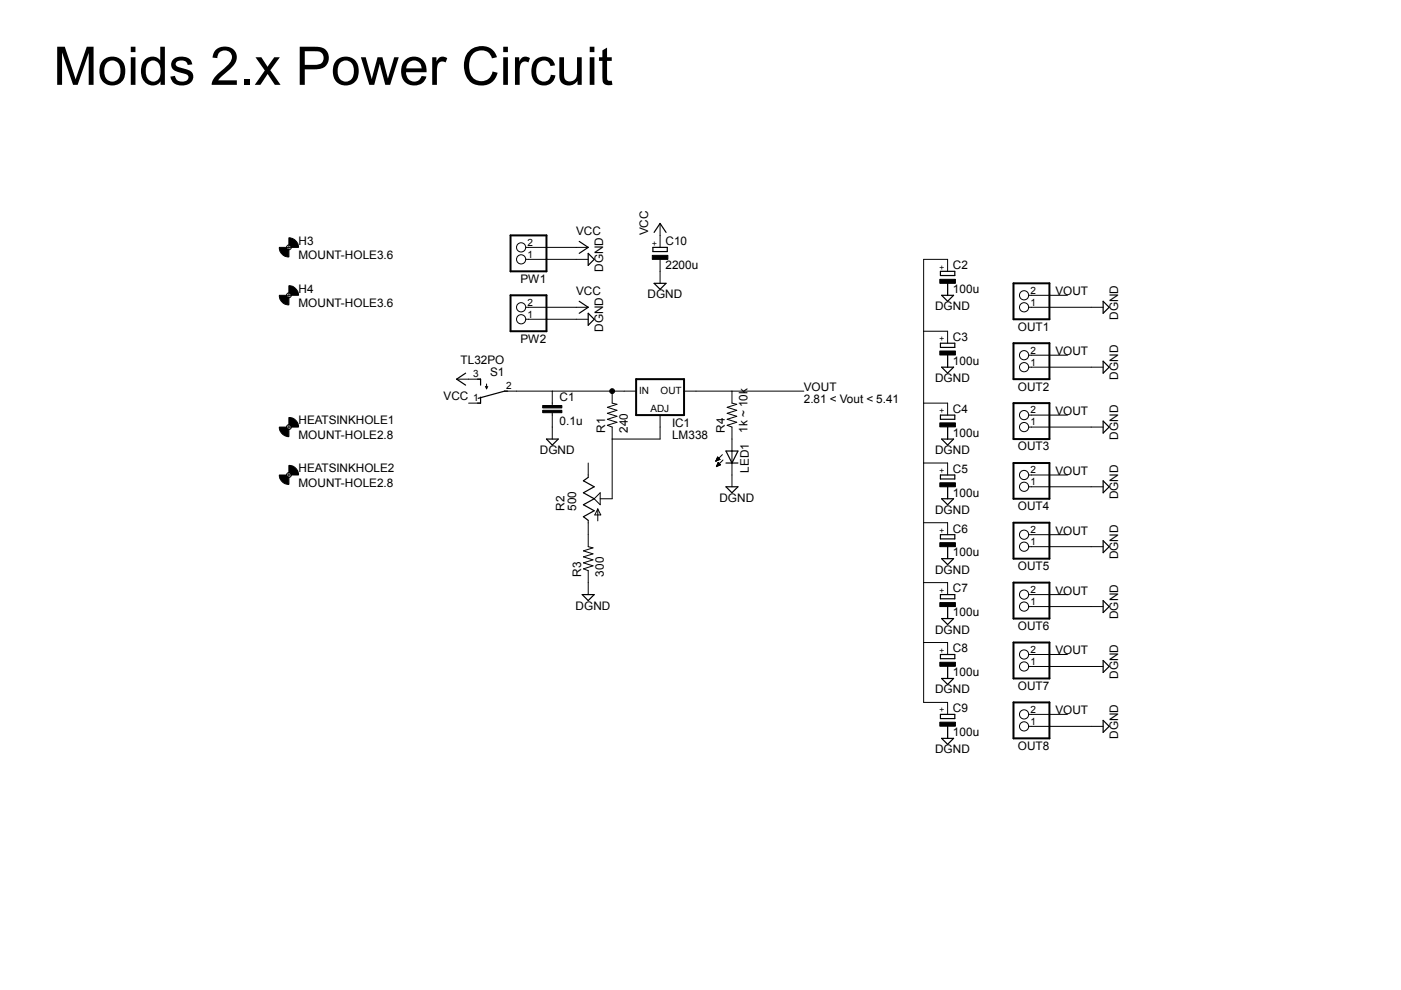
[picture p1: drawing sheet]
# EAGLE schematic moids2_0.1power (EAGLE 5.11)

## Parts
C1  0.1u  C-EU025-024X044  [C025-024X044]
C2  100u  CPOL-EUE2.5-5  [E2,5-5]
C3  100u  CPOL-EUE2.5-5  [E2,5-5]
C4  100u  CPOL-EUE2.5-5  [E2,5-5]
C5  100u  CPOL-EUE2.5-5  [E2,5-5]
C6  100u  CPOL-EUE2.5-5  [E2,5-5]
C7  100u  CPOL-EUE2.5-5  [E2,5-5]
C8  100u  CPOL-EUE2.5-5  [E2,5-5]
C9  100u  CPOL-EUE2.5-5  [E2,5-5]
C10  2200u  CPOL-EUE7.5-16  [E7,5-16]
H3  MOUNT-HOLE3.6  [3,6]
H4  MOUNT-HOLE3.6  [3,6]
HEATSINKHOLE1  MOUNT-HOLE2.8  [2,8]
HEATSINKHOLE2  MOUNT-HOLE2.8  [2,8]
IC1  LM338  LM317TS  [317TS]
LED1  LED3MM  [LED3MM]
OUT1  PINHD-1X2  [1X02]
OUT2  PINHD-1X2  [1X02]
OUT3  PINHD-1X2  [1X02]
OUT4  PINHD-1X2  [1X02]
OUT5  PINHD-1X2  [1X02]
OUT6  PINHD-1X2  [1X02]
OUT7  PINHD-1X2  [1X02]
OUT8  PINHD-1X2  [1X02]
PW1  PINHD-1X2  [1X02]
PW2  PINHD-1X2  [1X02]
R1  240  R-US_0207/2V  [0207/2V]
R2  500  TRIM_US-B25P  [B25P]
R3  300  R-US_0207/2V  [0207/2V]
R4  1k ~ 10k  R-US_0207/2V  [0207/2V]
S1  TL32PO  [TL3XPO]

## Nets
DGND: C1.2 C2.- C3.- C4.- C5.- C6.- C7.- C8.- C9.- C10.- LED1.K(C) OUT1.1 OUT2.1 OUT3.1 OUT4.1 OUT5.1 OUT6.1 OUT7.1 OUT8.1 PW1.1 PW2.1 R3.1
N$4: IC1.1(ADJ) R1.1 R2.S
N$5: R2.A R3.2
N$6: LED1.A R4.1
VCC: C10.+ PW1.2 PW2.2 S1.3(S)
VIN: C1.1 IC1.3(IN) R1.2 S1.2(P)
VOUT: C2.+ C3.+ C4.+ C5.+ C6.+ C7.+ C8.+ C9.+ IC1.2(OUT) OUT1.2 OUT2.2 OUT3.2 OUT4.2 OUT5.2 OUT6.2 OUT7.2 OUT8.2 R4.2
Unconnected: R2.E S1.1(O)

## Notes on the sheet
- VOUT
- VOUT
- 2.81 < Vout < 5.41
- VOUT
- VOUT
- VOUT
- VOUT
- VOUT
- VOUT
